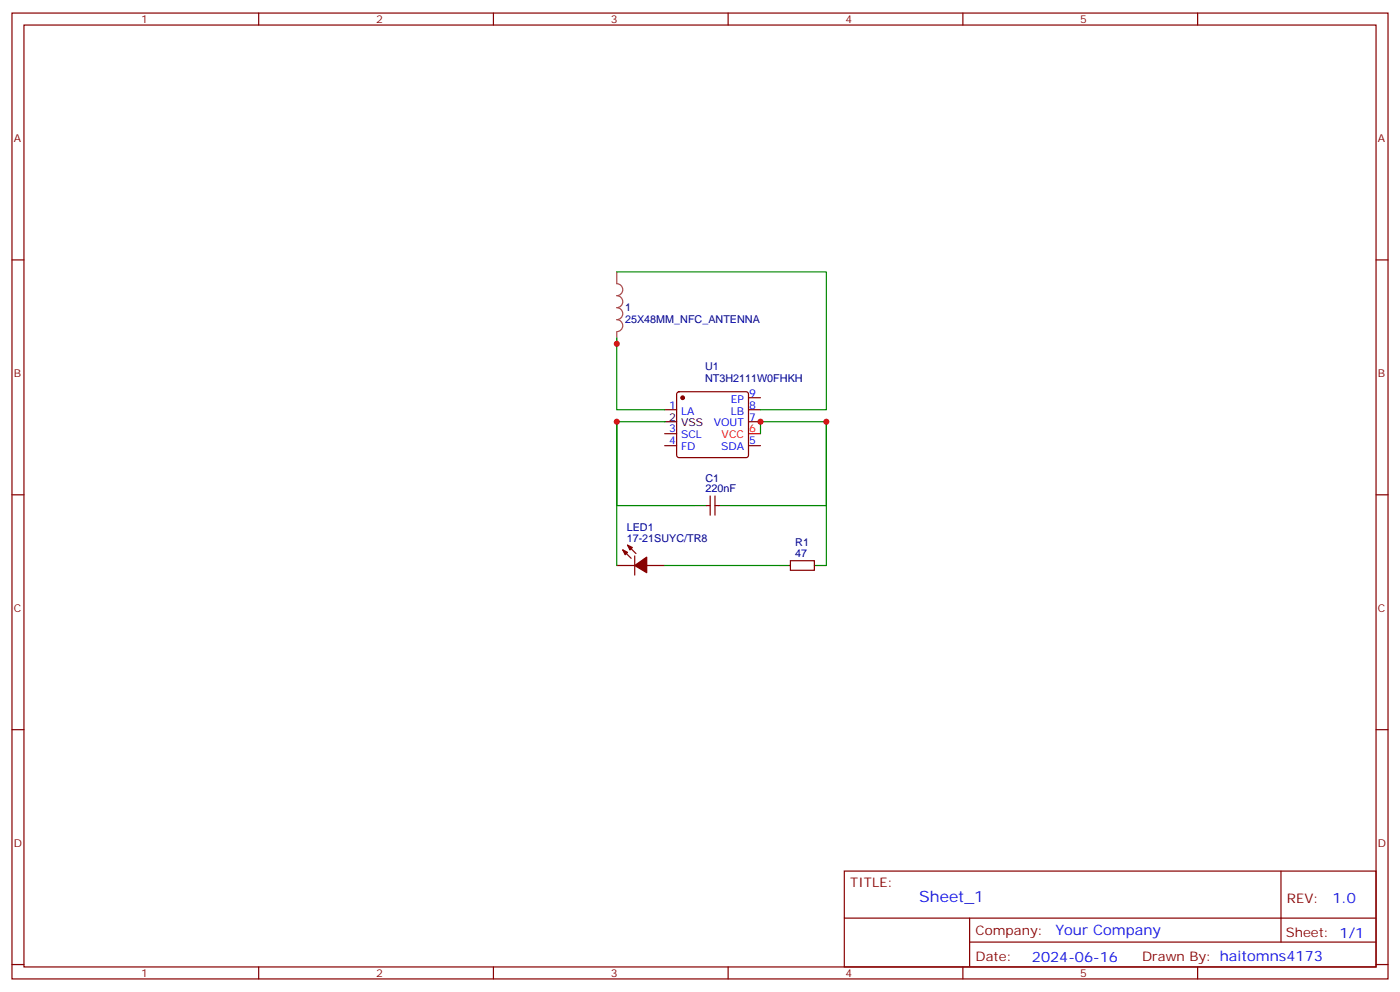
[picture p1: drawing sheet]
<svg xmlns="http://www.w3.org/2000/svg" width="412mm" height="292mm" viewBox="0 0 412 292" stroke-linecap="round" stroke-linejoin="round" font-family="sans-serif">
<g fill="none" stroke="#870000" stroke-width=".35">
<path d="M3.5 3.8h405.4v284.4h-405.4zM7.1 7.4h398.2v277.3h-398.2zM76.2 3.8v3.6M145.3 3.8v3.6M214.5 3.8v3.6M283.6 3.8v3.6M352.8 3.8v3.6M3.5 76.5h3.6M405.3 76.5h3.6M199.6 115.5l.4-.2h19.8l.5 .2 .2 .5v18l-.2 .5-.5 .2h-19.8l-.5-.2-.2-.5v-18zM220.5 117.1h3.5M195.8 120.6h3.5"/>
<path d="M195.8 131.2h3.5M195.8 127.7h3.5M220.5 120.6h3.5M220.5 124.1h3.5M220.5 131.2h3.5M3.5 145.7h3.6M208.1 148.8h1.1M209.2 146v5.7M210.6 146v5.7M210.6 148.8h1.1M405.3 145.7h3.6M181.7 166.5h5.3"/>
<path d="M183.4 161.9l2.5 2.5M184.9 160.5l2.4 2.4M187 163.7v5.6M190.5 166.5h5.3M232.8 165.1h7.1v2.8h-7.1zM3.5 214.8h3.6M405.3 214.8h3.6M248.7 256.4h156.6v28.3h-156.6zM377.3 256.5v20.8M248.7 270.3h156.5M285.6 277.3h119.6M285.6 270.3v14.1"/>
<path d="M3.5 284h3.6M76.2 284.7v3.5M145.3 284.7v3.5M214.5 284.7v3.5M283.6 284.7v3.5M352.8 284.7v3.5M405.3 284h3.6"/>
</g>
<path d="M220.5 127.7h3.5" fill="none" stroke="#f00" stroke-width=".35"/>
<path d="M195.8 124.1h3.5M204.6 148.8h3.5M211.7 148.8h3.5M229.3 166.5h3.5M239.9 166.5h3.5" fill="none" stroke="#000" stroke-width=".35"/>
<g fill="#870000" stroke="#870000" stroke-width=".35">
<path d="M183.4 161.9l1.5 .7-.8 .7z"/>
<path d="M184.9 160.5l1.4 .7-.7 .7z"/>
<path d="M187 166.5l3.5-2.5v4.6z"/>
<circle cx="201.1" cy="117.1" r=".53"/>
</g>
<path d="M181.7 80v3.5a1.76 1.76 0 0 1 1.7 1.8 1.76 1.76 0 0 1-1.7 1.7 1.76 1.76 0 0 1 1.7 1.8 1.76 1.76 0 0 1-1.7 1.8 1.76 1.76 0 0 1 1.7 1.7 1.76 1.76 0 0 1-1.7 1.8 1.76 1.76 0 0 1 1.7 1.8 1.76 1.76 0 0 1-1.7 1.7M181.7 97.7v3.5" fill="none" stroke="#a64a4a" stroke-width=".35"/>
<path d="M181.7 99.4v21.2h14.1M181.7 80h61.7v40.6h-19.4M181.7 124.1v42.4M195.8 124.1h-14.1v24.7h22.9M224 127.7v-3.6h19.4v24.7h-28.2M243.4 124.1v42.4M195.8 166.5h33.5" fill="none" stroke="#008700" stroke-width=".35"/>
<g fill="#c00">
<circle cx="181.7" cy="101.2" r=".88"/>
<circle cx="224" cy="124.1" r=".88"/>
<circle cx="243.4" cy="124.1" r=".88"/>
<circle cx="181.7" cy="124.1" r=".88"/>
</g>
<text font-size="4.6" fill="#00f" x="270.8" y="265.5">Sheet_1</text>
<g font-size="4.2" fill="#00f">
<text x="392.5" y="265.7">1.0</text>
<text x="310.9" y="275.3">Your Company</text>
<text x="304" y="283.1">2024-06-16</text>
</g>
<g font-size="3.9" fill="#800">
<text x="250.5" y="261">TITLE:</text>
<text x="379.1" y="265.7">REV:</text>
<text x="287.4" y="275.2">Company:</text>
<text x="378.7" y="275.8">Sheet: 1/1</text>
<text x="287.4" y="282.9">Date:</text>
<text x="336.4" y="283">Drawn By: haitomns4173</text>
</g>
<g font-size="3.2" fill="#800">
<text x="41.6" y="6.8">1</text>
<text x="110.8" y="6.8">2</text>
<text x="179.9" y="6.8">3</text>
<text x="249.1" y="6.8">4</text>
<text x="318.2" y="6.8">5</text>
<text x="4.1" y="41.9">A</text>
<text x="405.9" y="41.9">A</text>
<text x="4.1" y="111.1">B</text>
<text x="405.9" y="111.1">B</text>
<text x="4.1" y="180.2">C</text>
<text x="405.9" y="180.2">C</text>
<text x="4.1" y="249.4">D</text>
<text x="405.9" y="249.4">D</text>
<text x="41.6" y="287.7">1</text>
<text x="110.8" y="287.7">2</text>
<text x="179.9" y="287.7">3</text>
<text x="249.1" y="287.7">4</text>
<text x="318.2" y="287.7">5</text>
</g>
<g font-size="3.2" fill="#000080">
<text x="184.1" y="95">25X48MM_NFC_ANTENNA</text>
<text x="184.1" y="91.7">1</text>
<text x="207.7" y="112.4">NT3H2111W0FHKH</text>
<text x="207.7" y="109.1">U1</text>
<text x="207.8" y="141.8">C1</text>
<text x="207.8" y="145">220nF</text>
<text x="184.6" y="159.4">17-21SUYC/TR8</text>
<text x="184.6" y="156.2">LED1</text>
<text x="234.3" y="160.8">R1</text>
<text x="234.3" y="164">47</text>
</g>
<g font-size="3.2" fill="#00f">
<text x="215.3" y="118.5">EP</text>
<text x="220.7" y="116.7">9</text>
<text x="197.1" y="120.3">1</text>
<text x="200.6" y="122">LA</text>
<text x="210.2" y="125.6">VOUT</text>
<text x="215.2" y="122">LB</text>
<text x="220.7" y="120.3">8</text>
<text x="220.7" y="123.8">7</text>
<text x="197.1" y="130.8">4</text>
<text x="197.1" y="127.3">3</text>
<text x="200.6" y="129.1">SCL</text>
<text x="220.7" y="130.8">5</text>
<text x="200.6" y="132.6">FD</text>
<text x="212.4" y="132.6">SDA</text>
</g>
<g font-size="3.2">
<text x="197.1" y="123.8">2</text>
<text x="200.6" y="125.6">VSS</text>
</g>
<g font-size="3.2" fill="#f00">
<text x="212.6" y="129.1">VCC</text>
<text x="220.7" y="127.3">6</text>
</g>
</svg>
